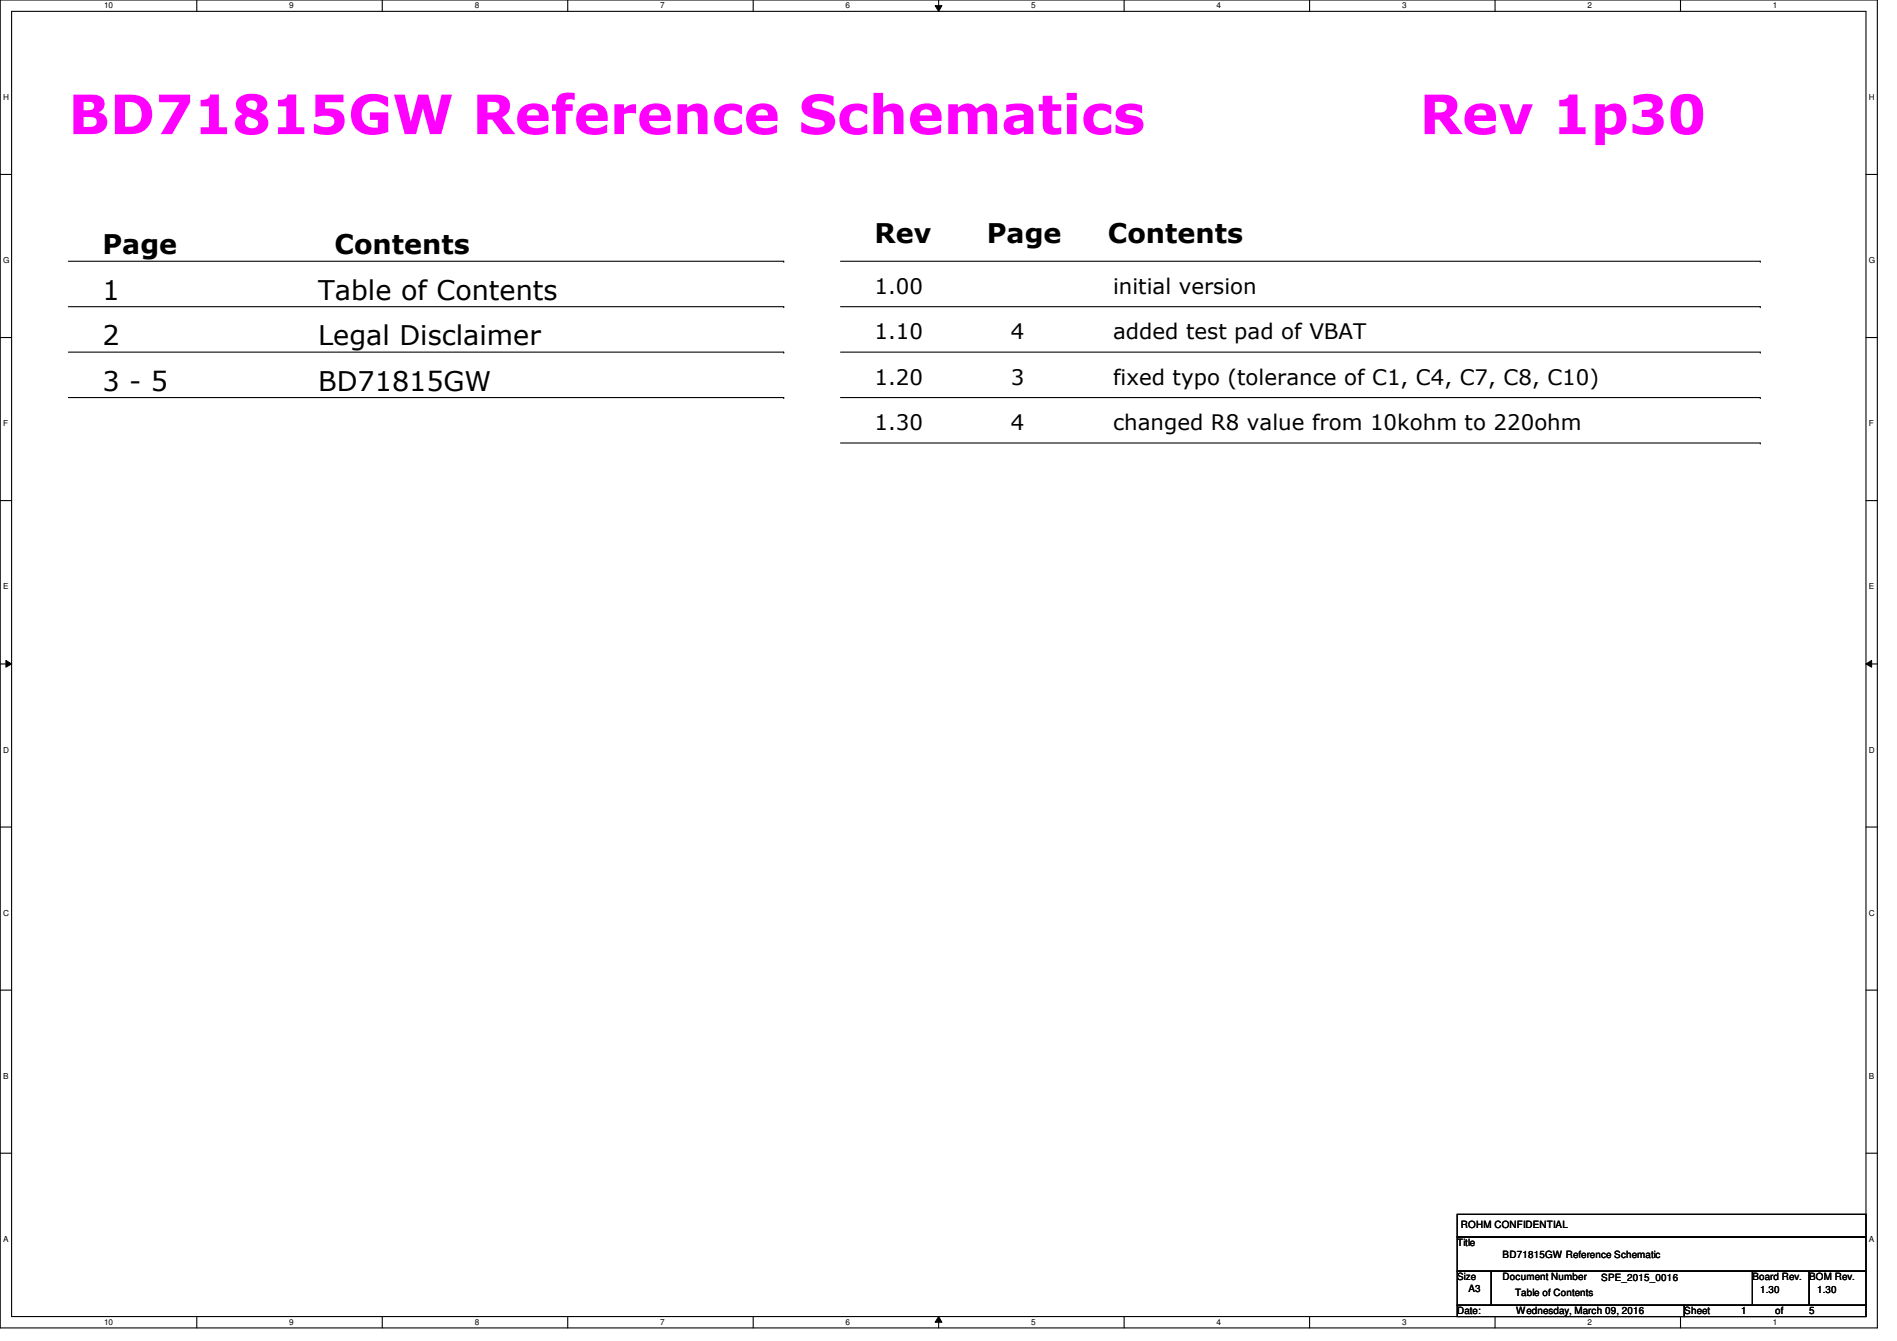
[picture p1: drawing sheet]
<svg xmlns="http://www.w3.org/2000/svg" width="297mm" height="210mm" viewBox="0 0 297 210" stroke-linecap="round" stroke-linejoin="round" font-family="sans-serif">
<path d="M0 0h294v207.9h-294zM1.8 1.8h290.4v204.3h-290.4z" fill="none" stroke="#000" stroke-width=".17"/>
<g fill="#fff">
<path d="M16.3 .2h1.3v1.4h-1.3z"/>
<path d="M16.3 206.2h1.3v1.4h-1.3z"/>
</g>
<path d="M30.8 0v1.8M30.8 206.1v1.8" fill="none" stroke="#000" stroke-width=".17"/>
<g fill="#fff">
<path d="M45.3 .2h.7v1.4h-.7z"/>
<path d="M45.3 206.2h.7v1.4h-.7z"/>
</g>
<path d="M59.9 0v1.8M59.9 206.1v1.8" fill="none" stroke="#000" stroke-width=".17"/>
<g fill="#fff">
<path d="M74.3 .2h.7v1.4h-.7z"/>
<path d="M74.3 206.2h.7v1.4h-.7z"/>
</g>
<path d="M88.9 0v1.8M88.9 206.1v1.8" fill="none" stroke="#000" stroke-width=".17"/>
<g fill="#fff">
<path d="M103.4 .2h.7v1.4h-.7z"/>
<path d="M103.4 206.2h.7v1.4h-.7z"/>
</g>
<path d="M117.9 0v1.8M117.9 206.1v1.8" fill="none" stroke="#000" stroke-width=".17"/>
<g fill="#fff">
<path d="M132.4 .2h.7v1.4h-.7z"/>
<path d="M132.4 206.2h.7v1.4h-.7z"/>
</g>
<path d="M147 0v1.8M147 206.1v1.8" fill="none" stroke="#000" stroke-width=".17"/>
<path d="M146.4 .9h1.1l-.5 .9zM147 206.1l.5 .9h-1.1z" fill="#000"/>
<path d="M146.4 .9h1.1l-.5 .9zM147 206.1l.5 .9h-1.1z" fill="none" stroke="#000" stroke-width=".16"/>
<g fill="#fff">
<path d="M161.5 .2h.6v1.4h-.6z"/>
<path d="M161.5 206.2h.6v1.4h-.6z"/>
</g>
<path d="M176 0v1.8M176 206.1v1.8" fill="none" stroke="#000" stroke-width=".17"/>
<g fill="#fff">
<path d="M190.5 .2h.7v1.4h-.7z"/>
<path d="M190.5 206.2h.7v1.4h-.7z"/>
</g>
<path d="M205.1 0v1.8M205.1 206.1v1.8" fill="none" stroke="#000" stroke-width=".17"/>
<g fill="#fff">
<path d="M219.5 .2h.7v1.4h-.7z"/>
<path d="M219.5 206.2h.7v1.4h-.7z"/>
</g>
<path d="M234.1 0v1.8M234.1 206.1v1.8" fill="none" stroke="#000" stroke-width=".17"/>
<g fill="#fff">
<path d="M248.6 .2h.7v1.4h-.7z"/>
<path d="M248.6 206.2h.7v1.4h-.7z"/>
</g>
<path d="M263.1 0v1.8M263.1 206.1v1.8" fill="none" stroke="#000" stroke-width=".17"/>
<g fill="#fff">
<path d="M277.6 .2h.7v1.4h-.7z"/>
<path d="M277.6 206.2h.7v1.4h-.7z"/>
<path d="M.5 14.5h.9v1.4h-.9z"/>
<path d="M292.6 14.5h.9v1.4h-.9z"/>
<path d="M.5 40h1v1.4h-1z"/>
<path d="M292.6 40h1v1.4h-1z"/>
</g>
<path d="M0 27.3h1.8M292.2 27.3h1.8" fill="none" stroke="#000" stroke-width=".17"/>
<g fill="#fff">
<path d="M.5 65.6h.8v1.4h-.8z"/>
<path d="M292.6 65.6h.8v1.4h-.8z"/>
</g>
<path d="M0 52.8h1.8M292.2 52.8h1.8" fill="none" stroke="#000" stroke-width=".17"/>
<g fill="#fff">
<path d="M.5 91.1h.8v1.4h-.8z"/>
<path d="M292.6 91.1h.9v1.4h-.9z"/>
</g>
<path d="M0 78.4h1.8M292.2 78.4h1.8" fill="none" stroke="#000" stroke-width=".17"/>
<g fill="#fff">
<path d="M.5 116.7h.9v1.4h-.9z"/>
<path d="M292.6 116.7h.9v1.4h-.9z"/>
</g>
<path d="M0 103.9h1.8M292.2 103.9h1.8" fill="none" stroke="#000" stroke-width=".17"/>
<path d="M.9 103.4l.9 .5-.9 .5zM292.2 103.9l.9-.5v1z" fill="#000"/>
<path d="M.9 103.4l.9 .5-.9 .5zM292.2 103.9l.9-.5v1z" fill="none" stroke="#000" stroke-width=".16"/>
<g fill="#fff">
<path d="M.5 142.2h.9v1.4h-.9z"/>
<path d="M292.6 142.2h.9v1.4h-.9z"/>
</g>
<path d="M0 129.5h1.8M292.2 129.5h1.8" fill="none" stroke="#000" stroke-width=".17"/>
<g fill="#fff">
<path d="M.5 167.7h.8v1.4h-.8z"/>
<path d="M292.6 167.7h.9v1.4h-.9z"/>
</g>
<path d="M0 155h1.8M292.2 155h1.8" fill="none" stroke="#000" stroke-width=".17"/>
<g fill="#fff">
<path d="M.5 193.3h.8v1.3h-.8z"/>
<path d="M292.6 193.3h.9v1.3h-.9z"/>
</g>
<g fill="none" stroke="#000" stroke-width=".17">
<path d="M10.7 40.9h112M10.7 48h112M10.7 55.1h112M122.7 40.9h.1M122.7 55.1h.1M122.7 48h.1M131.6 40.9h144M131.6 48h144M131.6 55.1h144M275.6 40.9h.1M275.6 48h.1M275.6 55.1h.1"/>
<path d="M10.7 62.2h112M122.7 62.2h.1M131.6 62.2h144M131.6 69.3h144M275.6 62.2h.1M275.6 69.3h.1M0 180.5h1.8M228.2 190.1h64v3.5h-64zM228.2 193.6h64v5.4h-64zM228.2 199h5.3v5.3h-5.3zM233.5 199h40.9v5.3h-40.9zM274.4 199h8.9v5.3h-8.9z"/>
<path d="M283.3 199h8.9v5.3h-8.9zM292.2 180.5h1.8M228.2 204.3h35.5v1.8h-35.5zM263.7 204.3h28.5v1.8h-28.5z"/>
</g>
<g font-size="8.5" fill="#f0f">
<text x="10.7" y="21">BD71815GW Reference Schematics</text>
<text x="222.3" y="21">Rev 1p30</text>
</g>
<g font-size="4.2">
<text x="16" y="39.8">Page</text>
<text x="52.4" y="39.8">Contents</text>
<text x="136.9" y="38">Rev</text>
<text x="154.5" y="38">Page</text>
<text x="173.5" y="38">Contents</text>
<text x="16" y="46.9">1</text>
<text x="49.8" y="46.9">Table of Contents</text>
<text x="16" y="54">2</text>
<text x="49.8" y="54">Legal Disclaimer</text>
<text x="16" y="61.1">3 - 5</text>
<text x="49.8" y="61.1">BD71815GW</text>
</g>
<g font-size="3.3">
<text x="136.9" y="46">1.00</text>
<text x="174.3" y="46">initial version</text>
<text x="136.9" y="53.1">1.10</text>
<text x="158.3" y="53.1">4</text>
<text x="174.3" y="53.1">added test pad of VBAT</text>
<text x="136.9" y="60.2">1.20</text>
<text x="158.3" y="60.2">3</text>
<text x="174.3" y="60.2">fixed typo (tolerance of C1, C4, C7, C8, C10)</text>
<text x="136.9" y="67.4">1.30</text>
<text x="158.3" y="67.4">4</text>
<text x="174.3" y="67.4">changed R8 value from 10kohm to 220ohm</text>
</g>
<g font-size="1.6">
<text x="228.2" y="195.1">Title</text>
<text x="228.8" y="192.2">ROHM CONFIDENTIAL</text>
<text x="235.3" y="196.8">BD71815GW Reference Schematic</text>
<text x="228.2" y="200.4">Size</text>
<text x="230" y="202.2">A3</text>
<text x="235.3" y="200.4">Document Number</text>
<text x="237.2" y="202.9">Table of Contents</text>
<text x="250.7" y="200.6">SPE_2015_0016</text>
<text x="274.4" y="200.4">Board Rev.</text>
<text x="275.6" y="202.4">1.30</text>
<text x="283.3" y="200.4">BOM Rev.</text>
<text x="284.5" y="202.4">1.30</text>
<text x="228.2" y="205.7">Date:</text>
<text x="237.4" y="205.7">Wednesday, March 09, 2016</text>
<text x="263.7" y="205.7">Sheet</text>
<text x="272.6" y="205.7">1</text>
<text x="278" y="205.7">of</text>
<text x="283.3" y="205.7">5</text>
</g>
<g font-size="1.3">
<text x="16.3" y="1.3">10</text>
<text x="45.3" y="1.3">9</text>
<text x="74.3" y="1.3">8</text>
<text x="103.4" y="1.3">7</text>
<text x="132.4" y="1.3">6</text>
<text x="161.5" y="1.3">5</text>
<text x="190.5" y="1.3">4</text>
<text x="219.5" y="1.3">3</text>
<text x="248.6" y="1.3">2</text>
<text x="277.6" y="1.3">1</text>
<text x=".5" y="15.7">H</text>
<text x="292.6" y="15.7">H</text>
<text x=".5" y="41.2">G</text>
<text x="292.6" y="41.2">G</text>
<text x=".5" y="66.7">F</text>
<text x="292.6" y="66.7">F</text>
<text x=".5" y="92.2">E</text>
<text x="292.6" y="92.2">E</text>
<text x=".5" y="117.8">D</text>
<text x="292.6" y="117.8">D</text>
<text x=".5" y="143.3">C</text>
<text x="292.6" y="143.3">C</text>
<text x=".5" y="168.9">B</text>
<text x="292.6" y="168.9">B</text>
<text x=".5" y="194.4">A</text>
<text x="292.6" y="194.4">A</text>
<text x="16.3" y="207.4">10</text>
<text x="45.3" y="207.4">9</text>
<text x="74.3" y="207.4">8</text>
<text x="103.4" y="207.4">7</text>
<text x="132.4" y="207.4">6</text>
<text x="161.5" y="207.4">5</text>
<text x="190.5" y="207.4">4</text>
<text x="219.5" y="207.4">3</text>
<text x="248.6" y="207.4">2</text>
<text x="277.6" y="207.4">1</text>
</g>
</svg>
